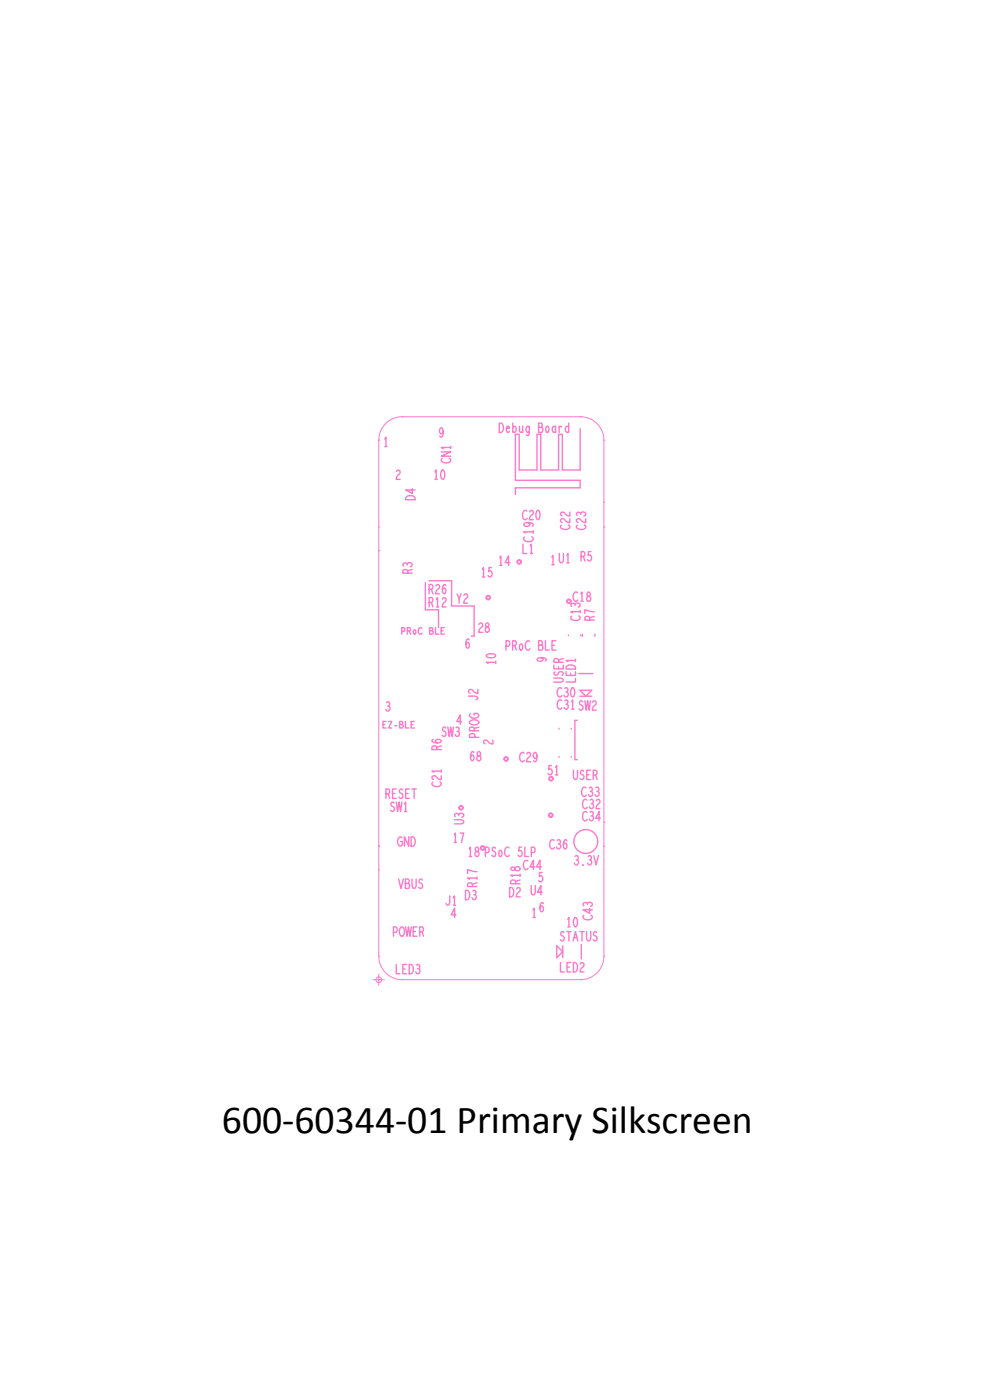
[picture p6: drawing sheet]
<svg xmlns="http://www.w3.org/2000/svg" width="105mm" height="149mm" viewBox="0 0 105 149" stroke-linecap="round" stroke-linejoin="round" font-family="sans-serif">
<!-- layer: Components -->
<g fill="none" stroke="#ff79cb" stroke-width=".15">
<path d="M59.6 77.6v.1zM60.6 67.7v.1zM60.9 77.6v.1zM61.3 76.8v4.2zM61.3 76.8h.2zM61.7 71.8h1.5zM61.8 73.6h1.3zM61.8 73.6l.6 .6zM61.9 67.7v.1zM62.1 67.6v.2zM63.1 73.6l-.7 .6zM63.4 67.6v.2z"/>
<path d="M59.6 80.6v.1zM60.9 80.6v.1zM61.3 81h.2zM59.3 100.8l.7 .6zM59.3 100.8v1.3zM60 100.8v.6zM60 101.4l-.7 .7zM60 101.4v.7zM62 100.7v1.5z"/>
<circle cx="62.4" cy="89.7" r="1.27"/>
</g>
<!-- layer: All Others -->
<g fill="none" stroke="#ff79cb" stroke-width=".2">
<path d="M49.3 86.1l-.2-.2-.2 .2"/>
<circle cx="55.3" cy="59.9" r=".2"/>
<circle cx="52" cy="63.7" r=".2"/>
<circle cx="53.9" cy="80.9" r=".2"/>
<circle cx="58.7" cy="86.9" r=".2"/>
</g>
<g fill="none" stroke="#ff79cb" stroke-width=".15">
<path d="M54.9 46.3v4.9zM54.9 52h6.9zM54.9 52v.7zM54.9 51.2h6.9zM55.3 50.1h1.9zM55.3 46.3v3.8zM57.2 46.3v3.8zM57.6 50.1h1.9zM57.6 46.3v3.8zM59.5 46.3v3.8zM59.9 50.1h1.9zM59.9 46.3v3.8z"/>
<path d="M61.8 45.7v4.4zM61.8 51.2v.8zM45.3 62.1v2.9zM46.7 65v1.9zM48.1 61.9v2.7zM48.1 64.6h2.4zM50.5 64.6v3.2z"/>
</g>
<g fill="none" stroke="#ff79cb" stroke-width=".11">
<path d="M40.4 58.7h.1M40.4 56.2h.1M40.4 46.9v11.8zM40.4 58.7v31.5zM42.9 44.4h19zM42.9 44.4h.1M42.9 44.4a2.5 2.5 0 0 0-2.5 2.5M61.9 44.4a2.5 2.5 0 0 1 2.5 2.5M61.9 44.4h.1M64.4 46.9h.1M64.4 46.9v6.6zM64.4 53.5h.1"/>
<path d="M64.4 56.2h.1M64.4 53.5v2.7zM64.4 56.2v31.5zM40.4 90.2h.1M40.4 92.7h.1M40.4 90.1v2.6zM40.4 92.7v9.2zM64.4 90.2h.1M64.4 87.7v2.5zM64.4 90.2v11.7zM39.7 104.4h1.3M40.1 104.2l.3-.1 .2 .1 .1 .2-.1 .2-.2 .1-.3-.1v-.2z"/>
<path d="M40.4 103.8v1.3M40.4 101.9h.1M40.4 101.9a2.5 2.5 0 0 0 2.5 2.5M42.9 104.4h19zM42.9 104.4h.1M61.9 104.4h.1M64.4 101.9h.1M64.4 101.9a2.5 2.5 0 0 1-2.5 2.5"/>
</g>
<text font-size="4.2" x="23.7" y="120.8">600-60344-01 Primary Silkscreen</text>
<g font-size="1.7" fill="#ff79cb">
<text x="40.8" y="47.6">1</text>
<text x="46.7" y="46.6">9</text>
<text x="53.1" y="46.1">Debug Board</text>
<text x="42.1" y="51.1">2</text>
<text x="44.2" y="53.4" transform="rotate(-90 44.2 53.4)">D4</text>
<text x="46.2" y="51.1">10</text>
<text x="48" y="49.4" transform="rotate(-90 48 49.4)">CN1</text>
<text x="55.6" y="55.4">C20</text>
<text x="55.6" y="59">L1</text>
<text x="56.8" y="57.8" transform="rotate(-90 56.8 57.8)">C19</text>
<text x="60.7" y="56.5" transform="rotate(-90 60.7 56.5)">C22</text>
<text x="62.4" y="56.5" transform="rotate(-90 62.4 56.5)">C23</text>
<text x="43.9" y="61.2" transform="rotate(-90 43.9 61.2)">R3</text>
<text x="45.6" y="63.3">R26</text>
<text x="45.6" y="64.7">R12</text>
<text x="48.6" y="64.3">Y2</text>
<text x="51.2" y="61.5">15</text>
<text x="53.1" y="60.3">14</text>
<text x="58.6" y="60.2">1 U1 R5</text>
<text x="61" y="64.1">C18</text>
<text x="49.5" y="69.1">6</text>
<text x="50.9" y="67.4">28</text>
<text x="52.8" y="70.9" transform="rotate(-90 52.8 70.9)">10</text>
<text x="53.7" y="69.3">PRoC BLE</text>
<text x="58.2" y="70.6" transform="rotate(-90 58.2 70.6)">9</text>
<text x="61.8" y="66.2" transform="rotate(-90 61.8 66.2)">C13</text>
<text x="63.3" y="66.2" transform="rotate(-90 63.3 66.2)">R7</text>
<text x="41" y="75.8">3</text>
<text x="48.6" y="77.2">4</text>
<text x="50.9" y="74.7" transform="rotate(-90 50.9 74.7)">J2</text>
<text x="59.3" y="74.3">C30</text>
<text x="59.3" y="75.6">C31SW2</text>
<text x="60" y="72.8" transform="rotate(-90 60 72.8)">USER</text>
<text x="61.3" y="72.8" transform="rotate(-90 61.3 72.8)">LED1</text>
<text x="47" y="83.9" transform="rotate(-90 47 83.9)">C21</text>
<text x="47" y="80" transform="rotate(-90 47 80)">R6</text>
<text x="47" y="78.5">SW3</text>
<text x="50" y="81.1">68</text>
<text x="51" y="78.7" transform="rotate(-90 51 78.7)">PROG</text>
<text x="52.5" y="79.4" transform="rotate(-90 52.5 79.4)">2</text>
<text x="55.3" y="81.2">C29</text>
<text x="58.3" y="82.6">51</text>
<text x="61" y="83.1">USER</text>
<text x="41" y="85.1">RESET</text>
<text x="41.5" y="86.5">SW1</text>
<text x="48.2" y="89.8">17</text>
<text x="49.4" y="87.9" transform="rotate(-90 49.4 87.9)">U3</text>
<text x="61.9" y="84.9">C33</text>
<text x="62" y="87.5">C34</text>
<text x="62" y="86.2">C32</text>
<text x="42.3" y="90.2">GND</text>
<text x="42.4" y="94.7">VBUS</text>
<text x="49.5" y="95.9">D3</text>
<text x="49.8" y="91.3">18 PSoC 5LP</text>
<text x="50.8" y="94.6" transform="rotate(-90 50.8 94.6)">R17</text>
<text x="54.2" y="95.6">D2 U4</text>
<text x="55.4" y="94.3" transform="rotate(-90 55.4 94.3)">R18</text>
<text x="55.7" y="92.7">C44</text>
<text x="57.3" y="94">5</text>
<text x="58.5" y="90.5">C36</text>
<text x="61.1" y="92.2">3.3V</text>
<text x="41.8" y="99.8">POWER</text>
<text x="47.4" y="96.5">J1</text>
<text x="48" y="97.8">4</text>
<text x="56.6" y="97.8">1</text>
<text x="57.4" y="97.2">6</text>
<text x="59.6" y="100.3">STATUS</text>
<text x="60.3" y="98.8">10</text>
<text x="63.1" y="98.1" transform="rotate(-90 63.1 98.1)">C43</text>
<text x="42.1" y="103.8">LED3</text>
<text x="59.6" y="103.6">LED2</text>
</g>
<g font-size="1.2" fill="#ff79cb">
<text x="42.7" y="67.6">PRoC BLE</text>
<text x="40.7" y="77.6">EZ-BLE</text>
</g>
</svg>
